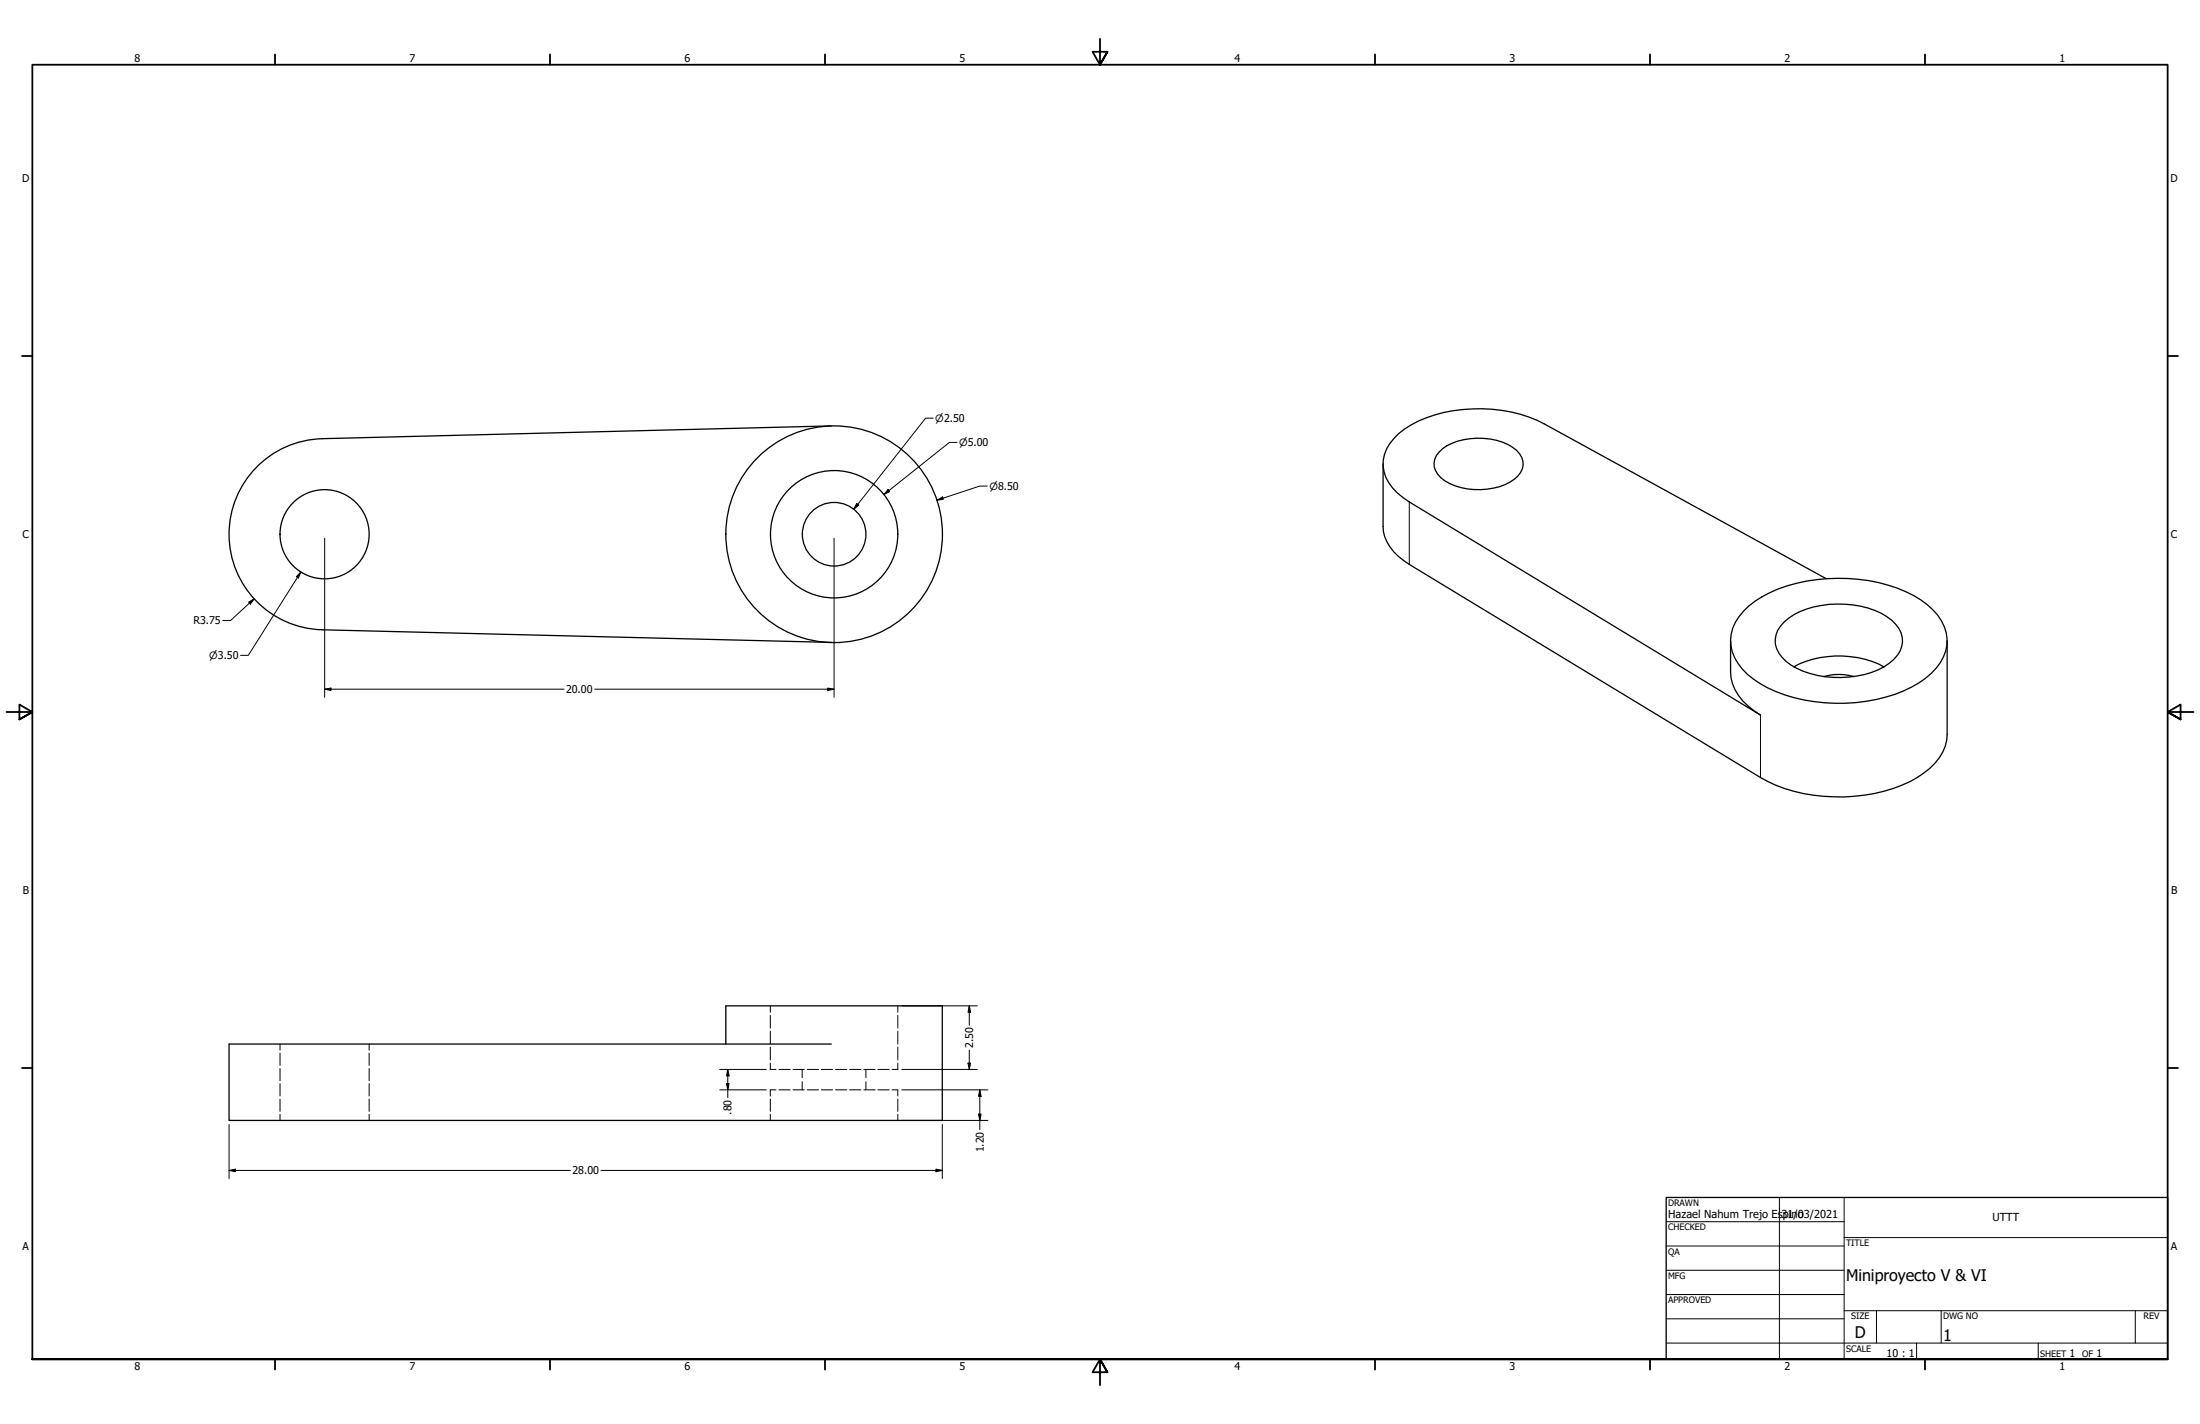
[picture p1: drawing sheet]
<svg xmlns="http://www.w3.org/2000/svg" width="864mm" height="559mm" viewBox="0 0 864 559" stroke-linecap="round" stroke-linejoin="round" font-family="sans-serif">
<!-- layer: Hidden (ANSI) -->
<g fill="none" stroke="#000" stroke-width=".39">
<path d="M302.4 394.7v2.5M302.4 398.5v4.9M352.4 394.7v2.5M352.4 398.5v4.9M109.9 409.7v2.4M109.9 413.3v4.8M109.9 419.3v4.8M144.9 409.7v2.4M144.9 413.3v4.8M144.9 419.3v4.8M302.4 404.7v5M302.4 410.9v5"/>
<path d="M302.4 417.2v2.5h2.2M305.8 419.7h4.4M311.3 419.7h4.4M314.9 419.7v3.2M316.9 419.7h4.4M322.4 419.7h4.4M328 419.7h4.4M333.5 419.7h4.4M339.1 419.7h4.4M339.9 419.7v3.2M344.6 419.7h4.5M352.4 404.7v5"/>
<path d="M352.4 410.9v5M352.4 417.2v2.5h-2.2M109.9 425.3v4.8M109.9 431.3v4.8M109.9 437.3v2.4M144.9 425.3v4.8M144.9 431.3v4.8M144.9 437.3v2.4M302.4 431.3v4.8M302.4 437.3v2.4M304.6 427.7h-2.2v2.4M305.8 427.7h4.4"/>
<path d="M311.3 427.7h4.4M314.9 424.5v3.2M316.9 427.7h4.4M322.4 427.7h4.4M328 427.7h4.4M333.5 427.7h4.4M339.1 427.7h4.4M339.9 424.5v3.2M344.6 427.7h4.5M350.2 427.7h2.2v2.4M352.4 431.3v4.8M352.4 437.3v2.4"/>
</g>
<!-- layer: Visible (ANSI) -->
<g fill="none" stroke="#000" stroke-width=".51">
<path d="M326.3 167.1l-199.8 5.1a37.5 37.5 0 0 0-36.6 37.4 37.5 37.5 0 0 0 36.6 37.5l199.8 5M565 177.4a20.5 20.5 0 0 1 14.8-5.4 20.9 20.9 0 0 1 16.7 6 6.7 6.7 0 0 1-2 10 26.5 26.5 0 0 1-27.4 .7 7.3 7.3 0 0 1-3.2-10zM542.9 182.1v24.5a16.7 16.7 0 0 0 8 13.3l140.2 85.2a66 66 0 0 0 48.4 5.4 38.1 38.1 0 0 0 21.8-13.2 15.6 15.6 0 0 0 3-9.1v-36.7M684.5 239.8a45.4 45.4 0 0 1 24.7-11.8 64.3 64.3 0 0 1 44.8 7.4 20.8 20.8 0 0 1 10.3 15.2 18.3 18.3 0 0 1-8.4 15.5 59.6 59.6 0 0 1-39.7 9.7 53.3 53.3 0 0 1-30.2-11.1 17.5 17.5 0 0 1-6.4-15.9 17.7 17.7 0 0 1 4.9-9zM716.9 227.1l-110.7-60.7a58.5 58.5 0 0 0-52.3 .4 21.7 21.7 0 0 0-10.5 11.6 14.5 14.5 0 0 0 5.1 15l4.7 3.6 137.9 83.6a22.4 22.4 0 0 1-11.6-14.6l-.2-14.5M704.2 261.7a38.6 38.6 0 0 1 35.3 0 38.9 38.9 0 0 1-36.4-.7 11.6 11.6 0 0 1-6.3-10 12.8 12.8 0 0 1 7.4-9.8 38.9 38.9 0 0 1 36.4 .7 11 11 0 0 1 5.9 11.8 13.4 13.4 0 0 1-7 8M716 265.5a21.3 21.3 0 0 1 11.7 0M284.9 409.7v-15h85v45h-280v-30h236.4"/>
<circle cx="127.4" cy="209.6" r="17.5"/>
<circle cx="327.4" cy="209.6" r="25"/>
<circle cx="327.4" cy="209.6" r="12.5"/>
<circle cx="327.4" cy="209.6" r="42.5"/>
</g>
<!-- layer: Visible Narrow (ANSI) -->
<path d="M553.2 197v24.5M691.1 280.6v24.5" fill="none" stroke="#000" stroke-width=".39"/>
<!-- layer: Border (ANSI) -->
<g fill="none" stroke="#000" stroke-width=".7">
<path d="M431.8 15.2v10.2l-2.9-5.1h5.8l-2.9 5.1 2.9-5.1M107.9 21.3v4.1M215.9 21.3v4.1M323.8 21.3v4.1M539.8 21.3v4.1M647.7 21.3v4.1M755.6 21.3v4.1M8.6 139.7h4.1M850.9 139.7h4.1M2.5 279.4h10.2l-5.1-2.9v5.8l5.1-2.9-5.1 2.9M861.1 279.4h-10.2l5.1-2.9v5.8l-5.1-2.9 5.1 2.9M8.6 419.1h4.1"/>
<path d="M850.9 419.1h4.1M12.7 533.4v-508h838.2v508h-838.2h838.2M107.9 533.4v4.1M215.9 533.4v4.1M323.8 533.4v4.1M434.7 538.5l-2.9-5.1 2.9 5.1h-5.8l2.9-5.1v10.2M539.8 533.4v4.1M647.7 533.4v4.1M755.6 533.4v4.1"/>
</g>
<!-- layer: Title (ANSI) -->
<g fill="none" stroke="#000" stroke-width=".39">
<path d="M654 479.4h69.9M698.5 469.9v63.5M723.9 469.9v63.5M654 488.9h69.9M654 498.5h69.9M723.9 485.6h127M654 508h69.9M654 517.5h69.9M723.9 514.3h127M736.6 514.3v12.7M762 514.3v12.7M838.2 514.3v12.7"/>
<path d="M654 527h196.9M752.3 527v6.4M800.1 527v6.4"/>
</g>
<path d="M654 469.9h196.9v63.5h-196.9z" fill="none" stroke="#000" stroke-width=".51"/>
<!-- layer: Dimension (ANSI) -->
<g fill="none" stroke="#000" stroke-width=".39">
<path d="M366.3 164.1h-3l-28.1 35.7M375.7 173.6h-3l-25.7 20.5M336.3 197.5l.8 .7-1.9 1.6zM348.6 192.1l.6 .8-2.2 1.2zM367.8 196.3l2.2-1.3 .3 1zM387.5 190.8h-2.9l-16.8 5.5M127.4 211.2v62.4M327.4 211.2v62.4M97.6 236.3l2.2-1.3-1.5 2zM99.8 235l-9.3 8.5h-3.1M118.1 224.4l-.9 2.4-.9-.5zM118.1 224.4l-20.6 32.8h-3.1"/>
<path d="M127.4 270.4l2.5-.4v1zM127.4 270.4h94M233.4 270.4h94M324.9 270l2.5 .4-2.5 .6zM354 394.7h29.7M380.5 394.7l.5 2.5h-1zM380.5 394.7v7.6M282.5 419.7h18.3M285.7 419.7l.5 2.5h-1zM285.7 419.7v11M354 419.7h29.7M380 417.2h1l-.5 2.5z"/>
<path d="M380.5 412.1v7.6M282.5 427.7h18.3M285.2 425.2h1l-.5 2.5zM354 427.7h33.8M354 439.7h33.8M384.1 437.2h1l-.5 2.5zM384.6 427.7l.5 2.5h-1zM384.6 427.7v15.6M89.9 459.3l2.5-.5v1zM89.9 459.3h134M89.9 441.3v21.2M235.9 459.3h134"/>
<path d="M367.4 458.8l2.5 .5-2.5 .5zM369.9 441.3v21.2"/>
</g>
<g fill="#000">
<path d="M336.3 197.5l.8 .7-1.9 1.6z" fill-rule="evenodd"/>
<path d="M348.6 192.1l.6 .8-2.2 1.2z" fill-rule="evenodd"/>
<path d="M367.8 196.3l2.2-1.3 .3 1z" fill-rule="evenodd"/>
<path d="M97.6 236.3l2.2-1.3-1.5 2z" fill-rule="evenodd"/>
<path d="M118.1 224.4l-.9 2.4-.9-.5z" fill-rule="evenodd"/>
<path d="M127.4 270.4l2.5-.4v1z" fill-rule="evenodd"/>
<path d="M324.9 270l2.5 .4-2.5 .6z" fill-rule="evenodd"/>
<path d="M380.5 394.7l.5 2.5h-1z" fill-rule="evenodd"/>
<path d="M380 417.2h1l-.5 2.5z" fill-rule="evenodd"/>
<path d="M285.2 425.2h1l-.5 2.5z" fill-rule="evenodd"/>
<path d="M285.7 419.7l.5 2.5h-1z" fill-rule="evenodd"/>
<path d="M384.1 437.2h1l-.5 2.5z" fill-rule="evenodd"/>
<path d="M384.6 427.7l.5 2.5h-1z" fill-rule="evenodd"/>
<path d="M89.9 459.3l2.5-.5v1z" fill-rule="evenodd"/>
<path d="M367.4 458.8l2.5 .5-2.5 .5z" fill-rule="evenodd"/>
</g>
<g font-size="6.3">
<text x="724.7" y="502.8">Miniproyecto V &amp; VI</text>
<text x="728.1" y="524.9">D</text>
<text x="762.8" y="526.3">1</text>
</g>
<g font-size="4.3">
<text x="654.8" y="477.8">Hazael Nahum Trejo Es</text>
<text x="699.3" y="478">3p1in/o</text>
<text x="705.7" y="478">03/2021</text>
<text x="782.1" y="479.3">UTTT</text>
</g>
<g font-size="4.2">
<text x="52.8" y="24.4">8</text>
<text x="160.8" y="24.4">7</text>
<text x="268.7" y="24.4">6</text>
<text x="376.7" y="24.4">5</text>
<text x="484.6" y="24.4">4</text>
<text x="592.6" y="24.4">3</text>
<text x="700.5" y="24.4">2</text>
<text x="808.5" y="24.4">1</text>
<text x="8.8" y="71.4">D</text>
<text x="852" y="71.4">D</text>
<text x="8.9" y="211.1">C</text>
<text x="852.2" y="211.1">C</text>
<text x="75.9" y="245">R3.75</text>
<text x="222.2" y="272">20.00</text>
<text x="9" y="350.8">B</text>
<text x="852.2" y="350.8">B</text>
<text x="382" y="411.2" transform="rotate(-90 382 411.2)">2.50</text>
<text x="287.2" y="437.4" transform="rotate(-90 287.2 437.4)">.80</text>
<text x="386.1" y="452.2" transform="rotate(-90 386.1 452.2)">1.20</text>
<text x="224.7" y="460.8">28.00</text>
<text x="8.9" y="490.5">A</text>
<text x="852.2" y="490.5">A</text>
<text x="740.6" y="532.6">10 : 1</text>
<text x="812.4" y="532.6">1</text>
<text x="823" y="532.6">1</text>
<text x="52.8" y="537.5">8</text>
<text x="160.8" y="537.5">7</text>
<text x="268.7" y="537.5">6</text>
<text x="376.7" y="537.5">5</text>
<text x="484.6" y="537.5">4</text>
<text x="592.6" y="537.5">3</text>
<text x="700.5" y="537.5">2</text>
<text x="808.5" y="537.5">1</text>
</g>
<g font-size="3.9">
<text x="367.2" y="165.5">⌀2.50</text>
<text x="376.5" y="175.1">⌀5.00</text>
<text x="388.4" y="192.2">⌀8.50</text>
<text x="82.1" y="258.6">⌀3.50</text>
</g>
<g font-size="3.5">
<text x="654.8" y="473.2">DRAWN</text>
<text x="654.8" y="482.8">CHECKED</text>
<text x="724.7" y="488.9">TITLE</text>
<text x="654.8" y="492.3">QA</text>
<text x="654.8" y="501.8">MFG</text>
<text x="654.8" y="511.4">APPROVED</text>
<text x="726.7" y="517.7">SIZE</text>
<text x="762.8" y="517.7">DWG NO</text>
<text x="841.4" y="517.7">REV</text>
<text x="724.7" y="530.4">SCALE</text>
<text x="800.9" y="532.6">SHEET</text>
<text x="817.4" y="532.6">OF</text>
</g>
</svg>
